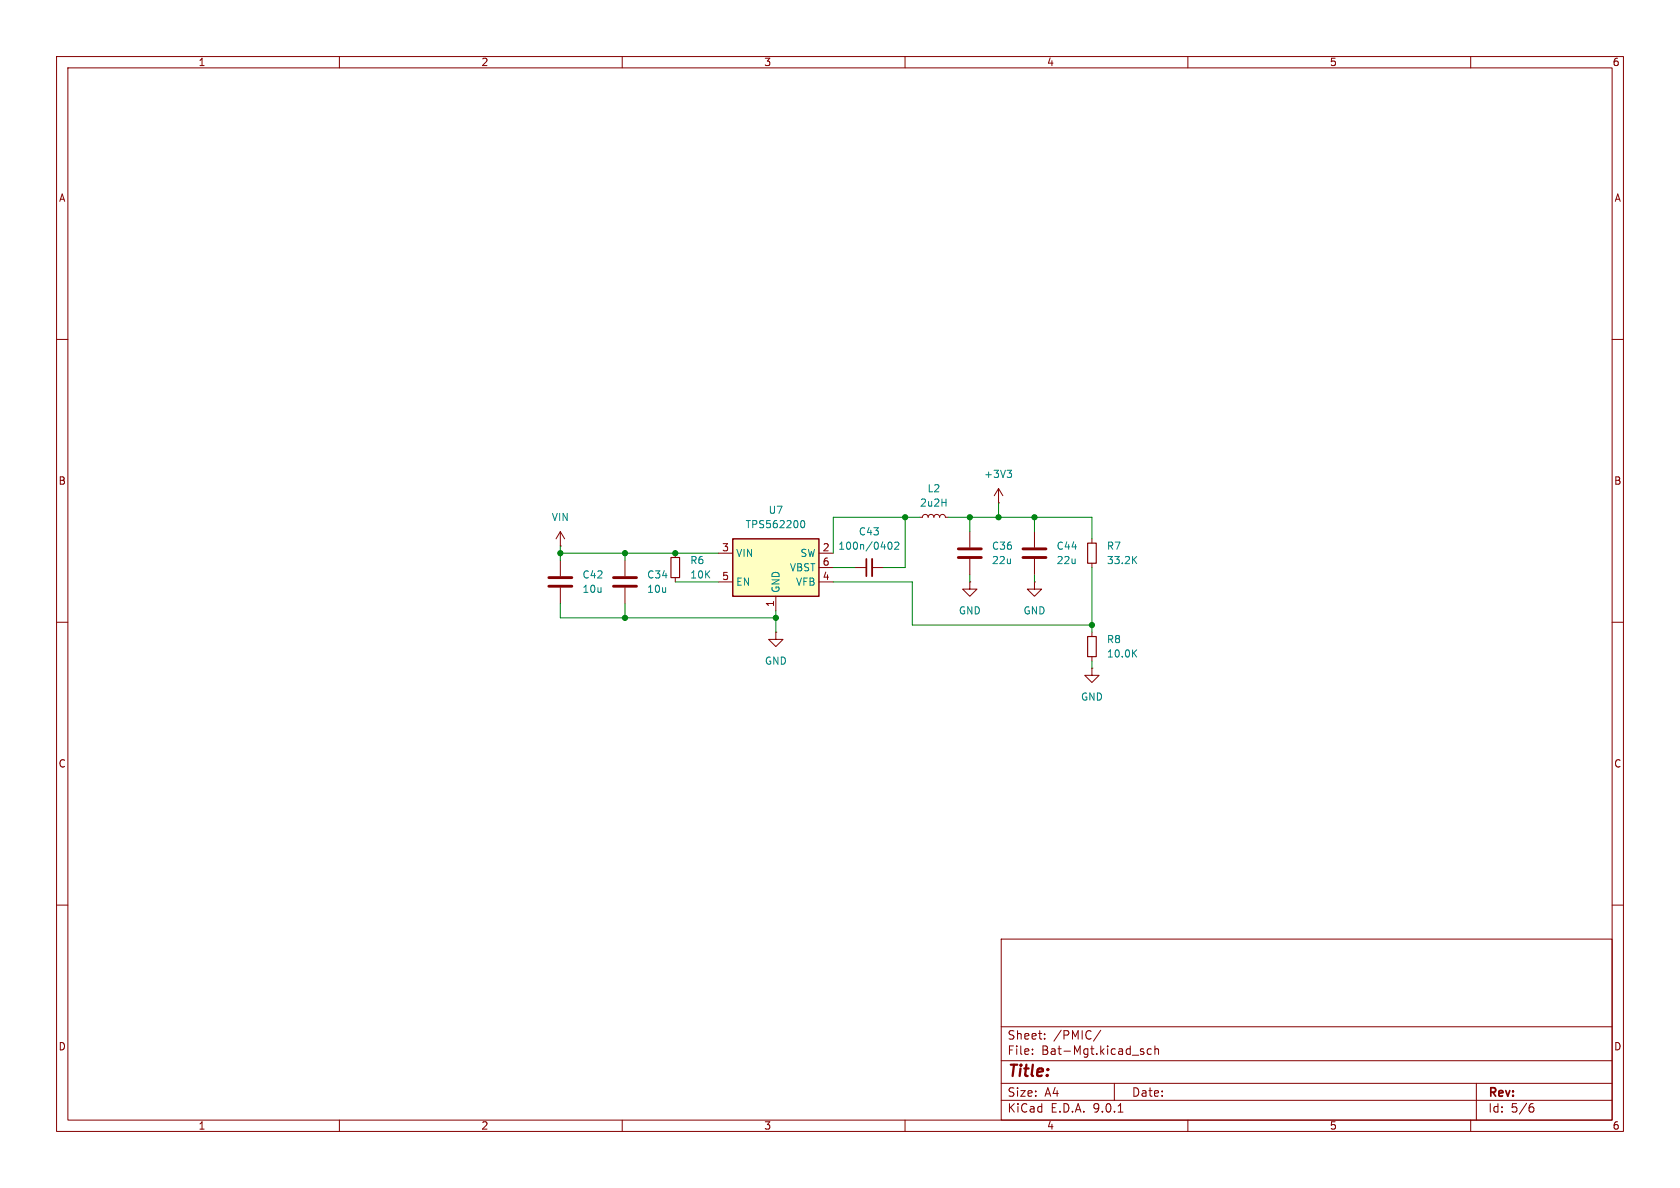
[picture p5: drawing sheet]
<svg xmlns="http://www.w3.org/2000/svg" width="297mm" height="210mm" viewBox="0 0 297 210" stroke-linecap="round" stroke-linejoin="round" font-family="sans-serif">
<path d="M0 0h297v210h-297z" fill="#fff" stroke="#fff" stroke-width=".18"/>
<g fill="none" stroke="#840000" stroke-width=".18">
<path d="M10 10h277v190h-277zM12 12h273v186h-273zM60 10v2M110 10v2M160 10v2M210 10v2M260 10v2M10 60h2M285 60h2M99.1 99.1v2.8M110.5 99.1v2.8M10 110h2"/>
<path d="M99.1 103.9v2.8M110.5 103.9v2.8M137.2 111.8v1.2h1.2l-1.2 1.3-1.3-1.3h1.3M137.2 111.8h.1M285 110h2M10 160h2M177 166h108v32h-108zM285 160h2M60 198v2M110 198v2M160 198v2M177 194.5h108"/>
<path d="M177 191.5h108M177 187.5h108M177 181.5h108M182.5 186.3v.1M182.5 185.5v.1M184.7 183.6v.1M184.7 182.8v.1M194.6 182.1l-1.3 2M197 191.5v3M197.7 196.6h.8M201.8 185.9l.4 .1v.2l-.2 .2h-.3M201.8 185.4l.4 .1"/>
<path d="M203.5 185.5l-.4-.1-.3 .3v.4l.2 .2h.5M204.2 185.5l.2-.1 .3 .1 .1 .9M204.2 184.9v1.5M210 198v2M260 198v2M261 191.5v6.5M270.6 195.7h.4l.2 .3-.1 .5-.5 .1M271 195.1l-.4 .1"/>
</g>
<path d="M97 102.1h4.1M97 103.6h4.1M108.5 102.1h4M108.5 103.6h4" fill="none" stroke="#840000" stroke-width=".51"/>
<path d="M129.5 95.3h15.3v10.1h-15.3z" fill="#ffffc2"/>
<path d="M129.5 95.3h15.3v10.1h-15.3z" fill="none" stroke="#840000" stroke-width=".25"/>
<g fill="none" stroke="#840000" stroke-width=".18">
<path d="M99.1 96.5h.1M99.1 94l-.8 1.3M99.1 94l.7 1.3M99.1 94v2.5M119.4 97.8v.8M127 97.8h2.5M144.8 97.8h2.5M162.6 91.4h.5l.1-.3 .4-.2 .3 .2 .2 .3 .1-.3 .4-.2 .3 .2 .2 .3 .1-.3 .4-.2 .4 .2 .1 .3 .2-.3 .3-.2 .4 .2 .1 .3h.5M171.4 94v2.8M171.4 98.8v2.8M176.5 88.9h.1M176.5 86.4l-.7 1.2"/>
<path d="M176.5 86.4l.8 1.2M176.5 86.4v2.5M182.9 94v2.8M182.9 98.8v2.8M193 95.3v.7M193 99.6v.7M119.4 102.1v.8M127 102.9h2.5M137.2 105.4v2.6M144.8 102.9h2.5M144.8 100.3h2.5M151.1 100.3h2.1"/>
<path d="M154.2 100.3h2M171.4 102.9v1.2h1.3l-1.3 1.3-1.2-1.3h1.2M171.4 102.9h.1M182.9 102.9v1.2h1.2l-1.2 1.3-1.3-1.3h1.3M182.9 102.9h.1M193 118.1v1.3h1.3l-1.3 1.3-1.2-1.3h1.2M193 118.1h.1M193 111.8v.7M193 116.1v.7"/>
</g>
<path d="M141.5 92.5l.2-.4 .1-.1a.68 .68 0 0 1 .5 .7 .68 .68 0 0 1-.5 .6l-.1-.1-.2-.4M157 96.3l.1-.3 .2-.2a.68 .68 0 0 1 .4 .7 .68 .68 0 0 1-.4 .6l-.2-.1-.1-.4M158.2 96l.5-.2 .2 .4-.8 .9h.8M178 83.1h.8l-.4 .5M178.6 83.6l.2 .3v.3l-.2 .2M200.4 98.9l.6 .7M201 98.4l-.8 .7M200.4 115.4l.6 .7M201 114.9l-.8 .7" fill="none" stroke="#008484" stroke-width=".18"/>
<path d="M118.6 98.6h1.5v3.5h-1.5zM192.3 96h1.5v3.6h-1.5zM192.3 112.5h1.5v3.6h-1.5z" fill="none" stroke="#840000" stroke-width=".2"/>
<path d="M169.4 97h4.1M169.4 98.6h4.1M180.8 97h4.1M180.8 98.6h4.1" fill="none" stroke="#840000" stroke-width=".51"/>
<path d="M153.2 98.8v3.1" fill="none" stroke="#840000" stroke-width=".3"/>
<path d="M154.2 98.8v3.1" fill="none" stroke="#840000" stroke-width=".33"/>
<g fill="none" stroke="#008400" stroke-width=".18">
<path d="M99.1 97.8h27.9M99.1 96.5v2.6M110.5 97.8v1.3M160 91.4v8.9h-3.8M162.6 91.4h-15.3v6.4M167.6 91.4h25.4v3.9M171.4 91.4v2.6M176.5 88.9v2.5M182.9 91.4v2.6M99.1 106.7v2.5h38.1M110.5 106.7v2.5M119.4 102.9h7.6"/>
<path d="M137.2 108v3.8M147.3 102.9h14v7.6h31.7M147.3 100.3h3.8M171.4 101.6v1.3M182.9 101.6v1.3M193 100.3v11.5M193 116.8v1.3"/>
</g>
<g fill="#008400" stroke="#008400" stroke-width=".18">
<circle cx="137.2" cy="109.2" r=".46"/>
<circle cx="110.5" cy="109.2" r=".46"/>
<circle cx="119.4" cy="97.8" r=".46"/>
<circle cx="110.5" cy="97.8" r=".46"/>
<circle cx="99.1" cy="97.8" r=".46"/>
<circle cx="176.5" cy="91.4" r=".46"/>
<circle cx="182.9" cy="91.4" r=".46"/>
<circle cx="160" cy="91.4" r=".46"/>
<circle cx="193" cy="110.5" r=".46"/>
<circle cx="171.4" cy="91.4" r=".46"/>
</g>
<text font-size="2.8" fill="#840000" x="178" y="190.9">Title:</text>
<g font-size="2.1" fill="#840000">
<text x="178" y="184">Sheet:</text>
<text x="186.2" y="184">/PMIC/</text>
<text x="178" y="186.7">File:</text>
<text x="184.1" y="186.7">Bat-Mgt.kicad_sch</text>
<text x="178" y="196.9">KiCad</text>
<text x="178" y="194.1">Size:</text>
<text x="184.7" y="194.1">A4</text>
<text x="185.7" y="196.9">E.D.A.</text>
<text x="193.3" y="196.9">9.0.1</text>
<text x="200" y="194.1">Date:</text>
<text x="263" y="194.3">Rev:</text>
<text x="263" y="196.9">Id:</text>
<text x="267.1" y="196.9">5/6</text>
</g>
<g font-size="1.8" fill="#840000">
<text x="35" y="11.9">1</text>
<text x="85" y="11.9">2</text>
<text x="135" y="11.9">3</text>
<text x="185" y="11.9">4</text>
<text x="235" y="11.9">5</text>
<text x="285" y="11.9">6</text>
<text x="10.3" y="35.9">A</text>
<text x="285.3" y="35.9">A</text>
<text x="10.3" y="85.9">B</text>
<text x="285.3" y="85.9">B</text>
<text x="127.6" y="97.5">3</text>
<text x="145.3" y="97.5">2</text>
<text x="145.3" y="100.1">6</text>
<text x="127.6" y="102.6">5</text>
<text x="136.9" y="107.4" transform="rotate(-90 136.9 107.4)">1</text>
<text x="145.3" y="102.6">4</text>
<text x="10.3" y="135.9">C</text>
<text x="285.3" y="135.9">C</text>
<text x="10.3" y="185.9">D</text>
<text x="285.3" y="185.9">D</text>
<text x="35" y="199.9">1</text>
<text x="85" y="199.9">2</text>
<text x="135" y="199.9">3</text>
<text x="185" y="199.9">4</text>
<text x="235" y="199.9">5</text>
<text x="285" y="199.9">6</text>
</g>
<g font-size="1.8" fill="#008484">
<text x="162.5" y="89.8">2u2H</text>
<text x="163.9" y="87.2">L2</text>
<text x="173.9" y="84.7">+3V3</text>
<text x="97.4" y="92.3">VIN</text>
<text x="131.7" y="93.6">TPS562200</text>
<text x="135.8" y="91">U7</text>
<text x="151.7" y="94.8">C43</text>
<text x="121.9" y="99.9">R6</text>
<text x="130" y="98.7">VIN</text>
<text x="139.5" y="101.2">VBST</text>
<text x="141.4" y="98.7">SW</text>
<text x="148.1" y="97.4">100n/0402</text>
<text x="175.3" y="97.4">C36</text>
<text x="175.3" y="99.9">22u</text>
<text x="186.7" y="97.4">C44</text>
<text x="186.7" y="99.9">22u</text>
<text x="195.6" y="97.4">R7</text>
<text x="195.6" y="99.9">33.2K</text>
<text x="102.9" y="102.5">C42</text>
<text x="102.9" y="105">10u</text>
<text x="114.3" y="102.5">C34</text>
<text x="114.3" y="105">10u</text>
<text x="121.9" y="102.5">10K</text>
<text x="130" y="103.7">EN</text>
<text x="138" y="104.9" transform="rotate(-90 138 104.9)">GND</text>
<text x="140.6" y="103.7">VFB</text>
<text x="169.4" y="108.8">GND</text>
<text x="180.8" y="108.8">GND</text>
<text x="195.6" y="113.9">R8</text>
<text x="135.1" y="117.7">GND</text>
<text x="195.6" y="116.4">10.0K</text>
<text x="191" y="124.1">GND</text>
</g>
</svg>
